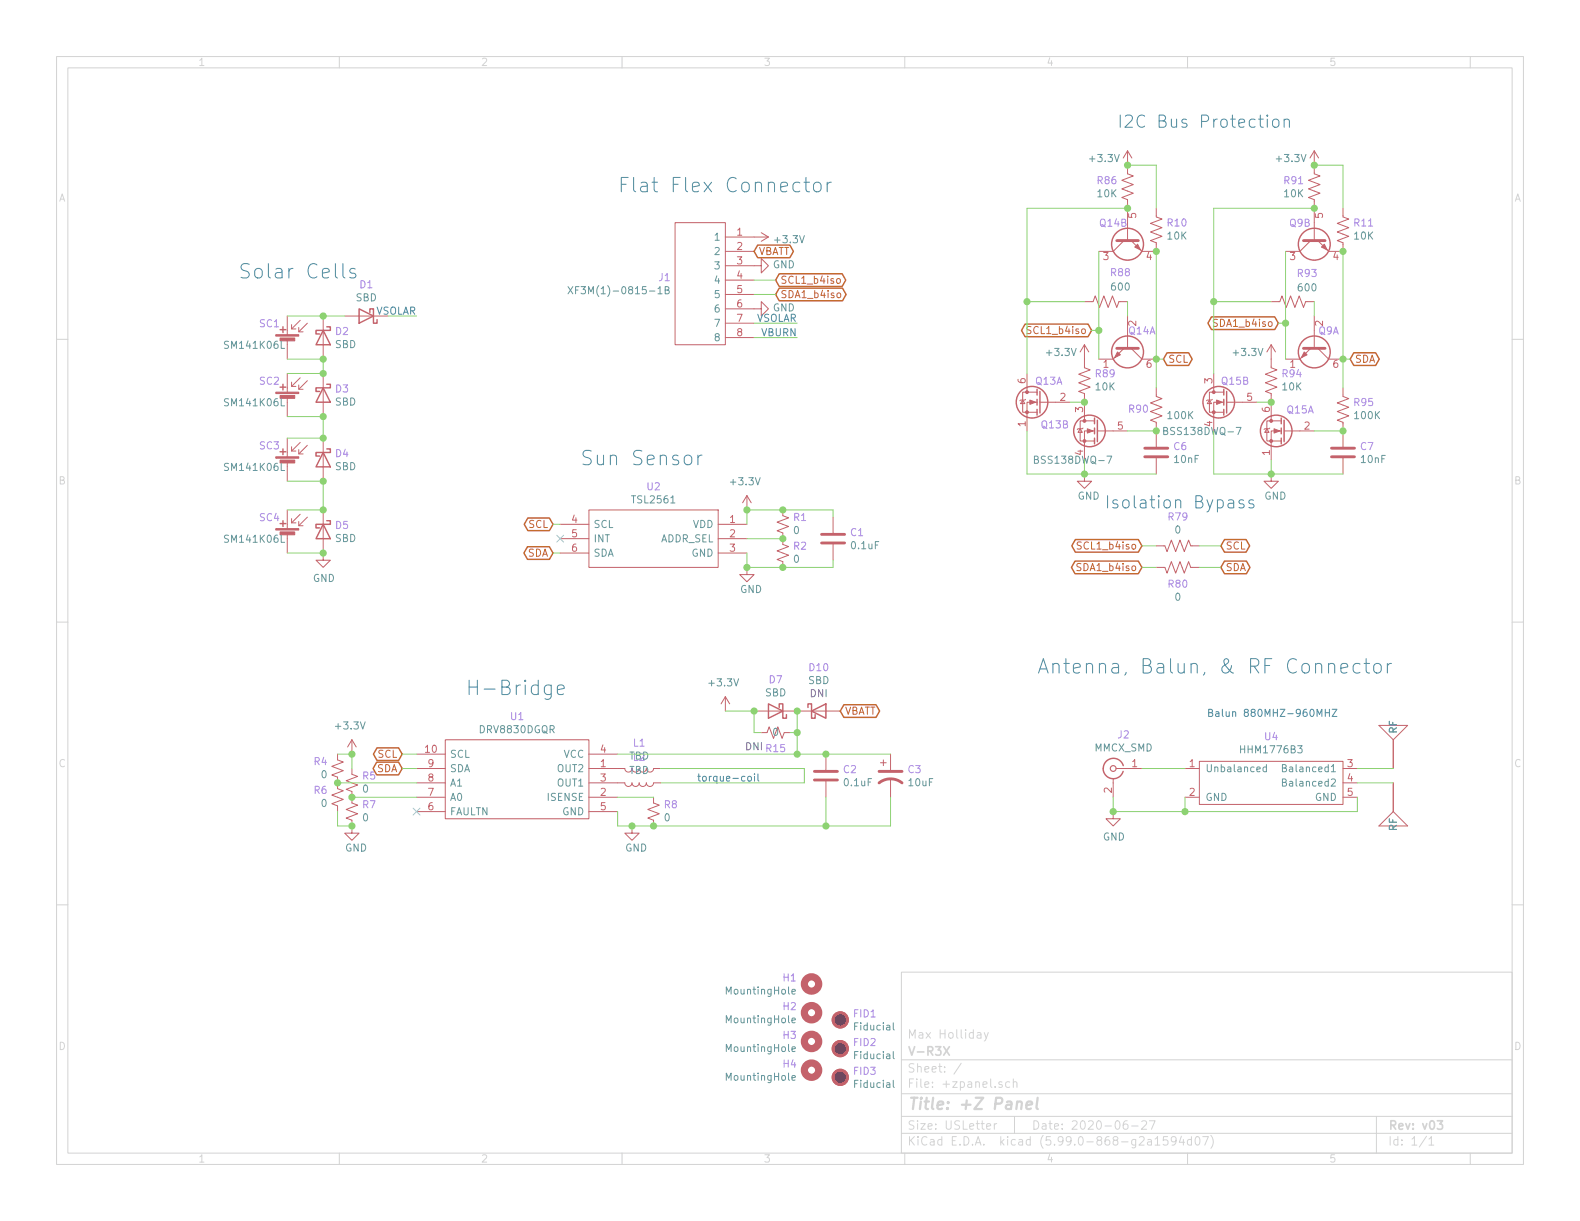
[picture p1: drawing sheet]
EESchema Schematic File Version 5
EELAYER 30 0
EELAYER END
$Descr USLetter 11000 8500
encoding utf-8
Sheet 1 1
Title "+Z Panel"
Date "2020-06-27"
Rev "v03"
Comp "V-R3X"
Comment1 "Max Holliday"
Comment2 ""
Comment3 ""
Comment4 ""
Comment5 ""
Comment6 ""
Comment7 ""
Comment8 ""
Comment9 ""
$EndDescr
Connection ~ 2250 2200
Connection ~ 2250 2500
Connection ~ 2250 2600
Connection ~ 2250 2900
Connection ~ 2250 3050
Connection ~ 2250 3350
Connection ~ 2250 3550
Connection ~ 2250 3850
Connection ~ 2350 5450
Connection ~ 2450 5250
Connection ~ 2450 5550
Connection ~ 2450 5750
Connection ~ 4400 5750
Connection ~ 4550 5750
Connection ~ 5200 3550
Connection ~ 5200 3950
Connection ~ 5250 4950
Connection ~ 5450 3550
Connection ~ 5450 3750
Connection ~ 5450 3950
Connection ~ 5550 4950
Connection ~ 5550 5100
Connection ~ 5550 5250
Connection ~ 5750 5250
Connection ~ 5750 5750
Connection ~ 7150 2100
Connection ~ 7550 2800
Connection ~ 7550 3300
Connection ~ 7650 2300
Connection ~ 7750 5650
Connection ~ 7850 1150
Connection ~ 7850 1450
Connection ~ 8050 1750
Connection ~ 8050 2500
Connection ~ 8050 3000
Connection ~ 8250 5650
Connection ~ 8450 2100
Connection ~ 8850 2800
Connection ~ 8850 3300
Connection ~ 8950 2250
Connection ~ 9150 1150
Connection ~ 9150 1450
Connection ~ 9350 1750
Connection ~ 9350 2500
Connection ~ 9350 3000
NoConn ~ 2900 5650
NoConn ~ 3900 3750
Wire Wire Line
	2000 2200 2250 2200
Wire Wire Line
	2000 2500 2250 2500
Wire Wire Line
	2000 2600 2250 2600
Wire Wire Line
	2000 2900 2250 2900
Wire Wire Line
	2000 3050 2250 3050
Wire Wire Line
	2000 3350 2250 3350
Wire Wire Line
	2000 3550 2250 3550
Wire Wire Line
	2000 3850 2250 3850
Wire Wire Line
	2250 2200 2400 2200
Wire Wire Line
	2250 2600 2250 2500
Wire Wire Line
	2250 3050 2250 2900
Wire Wire Line
	2250 3550 2250 3350
Wire Wire Line
	2350 5450 2900 5450
Wire Wire Line
	2350 5650 2350 5750
Wire Wire Line
	2350 5750 2450 5750
Wire Wire Line
	2450 5250 2350 5250
Wire Wire Line
	2450 5350 2450 5250
Wire Wire Line
	2700 2200 2900 2200
Wire Wire Line
	2800 5250 2900 5250
Wire Wire Line
	2800 5350 2900 5350
Wire Wire Line
	2900 5550 2450 5550
Wire Wire Line
	3850 3650 3900 3650
Wire Wire Line
	3850 3850 3900 3850
Wire Wire Line
	4300 5250 5550 5250
Wire Wire Line
	4300 5650 4300 5750
Wire Wire Line
	4300 5750 4400 5750
Wire Wire Line
	4400 5750 4550 5750
Wire Wire Line
	4550 5550 4300 5550
Wire Wire Line
	4600 5350 5600 5350
Wire Wire Line
	5050 4950 5250 4950
Wire Wire Line
	5200 3550 5450 3550
Wire Wire Line
	5200 3650 5200 3550
Wire Wire Line
	5200 3750 5450 3750
Wire Wire Line
	5200 3950 5200 3850
Wire Wire Line
	5200 3950 5450 3950
Wire Wire Line
	5250 1950 5400 1950
Wire Wire Line
	5250 2050 5400 2050
Wire Wire Line
	5250 5100 5250 4950
Wire Wire Line
	5300 5100 5250 5100
Wire Wire Line
	5500 5100 5550 5100
Wire Wire Line
	5550 2250 5250 2250
Wire Wire Line
	5550 2350 5250 2350
Wire Wire Line
	5550 5100 5550 4950
Wire Wire Line
	5550 5100 5550 5250
Wire Wire Line
	5550 5250 5750 5250
Wire Wire Line
	5600 5350 5600 5450
Wire Wire Line
	5600 5450 4600 5450
Wire Wire Line
	5750 5250 6200 5250
Wire Wire Line
	5750 5550 5750 5750
Wire Wire Line
	5750 5750 4550 5750
Wire Wire Line
	5800 3550 5450 3550
Wire Wire Line
	5800 3600 5800 3550
Wire Wire Line
	5800 3900 5800 3950
Wire Wire Line
	5800 3950 5450 3950
Wire Wire Line
	6200 5550 6200 5750
Wire Wire Line
	6200 5750 5750 5750
Wire Wire Line
	7150 1450 7150 2100
Wire Wire Line
	7150 1450 7850 1450
Wire Wire Line
	7150 2600 7150 2100
Wire Wire Line
	7150 3000 7150 3300
Wire Wire Line
	7150 3300 7550 3300
Wire Wire Line
	7550 2100 7150 2100
Wire Wire Line
	7550 2800 7450 2800
Wire Wire Line
	7550 3300 7550 3200
Wire Wire Line
	7550 3300 8050 3300
Wire Wire Line
	7600 2300 7650 2300
Wire Wire Line
	7650 1750 7650 2300
Wire Wire Line
	7650 2300 7650 2500
Wire Wire Line
	7750 5550 7750 5650
Wire Wire Line
	7750 5650 8250 5650
Wire Wire Line
	7850 2200 7850 2100
Wire Wire Line
	7850 3000 8050 3000
Wire Wire Line
	7950 5350 8250 5350
Wire Wire Line
	8050 1150 7850 1150
Wire Wire Line
	8050 1450 8050 1150
Wire Wire Line
	8050 1750 8050 2500
Wire Wire Line
	8050 2700 8050 2500
Wire Wire Line
	8050 3800 7950 3800
Wire Wire Line
	8050 3950 7950 3950
Wire Wire Line
	8100 2500 8050 2500
Wire Wire Line
	8250 5650 8250 5550
Wire Wire Line
	8250 5650 9450 5650
Wire Wire Line
	8450 1450 9150 1450
Wire Wire Line
	8450 2100 8450 1450
Wire Wire Line
	8450 2600 8450 2100
Wire Wire Line
	8450 3000 8450 3300
Wire Wire Line
	8450 3300 8850 3300
Wire Wire Line
	8500 3800 8350 3800
Wire Wire Line
	8500 3950 8350 3950
Wire Wire Line
	8850 2100 8450 2100
Wire Wire Line
	8850 2800 8750 2800
Wire Wire Line
	8850 3300 8850 3200
Wire Wire Line
	8900 2250 8950 2250
Wire Wire Line
	8950 1750 8950 2250
Wire Wire Line
	8950 2250 8950 2500
Wire Wire Line
	9150 2200 9150 2100
Wire Wire Line
	9150 3000 9350 3000
Wire Wire Line
	9350 1150 9150 1150
Wire Wire Line
	9350 1450 9350 1150
Wire Wire Line
	9350 1750 9350 2500
Wire Wire Line
	9350 2700 9350 2500
Wire Wire Line
	9350 3300 8850 3300
Wire Wire Line
	9400 2500 9350 2500
Wire Wire Line
	9450 5450 9700 5450
Wire Wire Line
	9450 5650 9450 5550
Wire Wire Line
	9700 5350 9450 5350
Text Notes 2500 1950 2    100  ~ 0
Solar Cells
Text Notes 3950 4850 2    100  ~ 0
H-Bridge
Text Notes 4900 3250 2    100  ~ 0
Sun Sensor
Text Notes 5800 1350 2    100  ~ 0
Flat Flex Connector
Text Notes 8400 5000 0    50   ~ 0
Balun 880MHZ-960MHZ
Text Notes 8750 3550 2    85   ~ 0
Isolation Bypass
Text Notes 9000 900  2    85   ~ 0
I2C Bus Protection
Text Notes 9700 4700 2    100  ~ 0
Antenna, Balun, & RF Connector
Text Label 2900 2200 2    50   ~ 0
VSOLAR
Text Label 4850 5450 0    50   ~ 0
torque-coil
Text Label 5550 2250 2    50   ~ 0
VSOLAR
Text Label 5550 2350 2    50   ~ 0
VBURN
Text GLabel 2800 5250 0    50   BiDi ~ 0
SCL
Text GLabel 2800 5350 0    50   BiDi ~ 0
SDA
Text GLabel 3850 3650 0    50   BiDi ~ 0
SCL
Text GLabel 3850 3850 0    50   BiDi ~ 0
SDA
Text GLabel 5250 1750 2    50   BiDi ~ 0
VBATT
Text GLabel 5400 1950 2    50   BiDi ~ 0
SCL1_b4iso
Text GLabel 5400 2050 2    50   BiDi ~ 0
SDA1_b4iso
Text GLabel 5850 4950 2    50   BiDi ~ 0
VBATT
Text GLabel 7600 2300 0    50   BiDi ~ 0
SCL1_b4iso
Text GLabel 7950 3800 0    50   BiDi ~ 0
SCL1_b4iso
Text GLabel 7950 3950 0    50   BiDi ~ 0
SDA1_b4iso
Text GLabel 8100 2500 2    50   BiDi ~ 0
SCL
Text GLabel 8500 3800 2    50   BiDi ~ 0
SCL
Text GLabel 8500 3950 2    50   BiDi ~ 0
SDA
Text GLabel 8900 2250 0    50   BiDi ~ 0
SDA1_b4iso
Text GLabel 9400 2500 2    50   BiDi ~ 0
SDA
$Comp
L +zpanel-eagle-import:FRAME_A_L #FRAME1
U 1 1
P 900 8600
F 0 "#FRAME1" H 900 8600 50  0001 C CNN
F 1 "FRAME_A_L" H 900 8600 50  0001 C CNN
F 2 "" H 900 8600 50  0001 C CNN
F 3 "" H 900 8600 50  0001 C CNN
	1    900  8600
	1    0    0    -1  
$EndComp
$Comp
L power:+3.3V #PWR07
U 1 1
P 2450 5250
F 0 "#PWR07" H 2450 5100 50  0001 C CNN
F 1 "+3.3V" H 2350 5450 50  0000 L CNN
F 2 "" H 2450 5250 50  0001 C CNN
F 3 "" H 2450 5250 50  0001 C CNN
	1    2450 5250
	-1   0    0    -1  
$EndComp
$Comp
L power:+3.3V #PWR010
U 1 1
P 5050 4950
F 0 "#PWR010" H 5050 4800 50  0001 C CNN
F 1 "+3.3V" H 4950 5150 50  0000 L CNN
F 2 "" H 5050 4950 50  0001 C CNN
F 3 "" H 5050 4950 50  0001 C CNN
	1    5050 4950
	-1   0    0    -1  
$EndComp
$Comp
L power:+3.3V #PWR05
U 1 1
P 5200 3550
F 0 "#PWR05" H 5200 3400 50  0001 C CNN
F 1 "+3.3V" H 5100 3750 50  0000 L CNN
F 2 "" H 5200 3550 50  0001 C CNN
F 3 "" H 5200 3550 50  0001 C CNN
	1    5200 3550
	-1   0    0    -1  
$EndComp
$Comp
L power:+3.3V #PWR03
U 1 1
P 5250 1650
F 0 "#PWR03" H 5250 1500 50  0001 C CNN
F 1 "+3.3V" V 5265 1778 50  0000 L CNN
F 2 "" H 5250 1650 50  0001 C CNN
F 3 "" H 5250 1650 50  0001 C CNN
	1    5250 1650
	0    1    1    0   
$EndComp
$Comp
L power:+3.3V #PWR012
U 1 1
P 7550 2500
F 0 "#PWR012" H 7550 2350 50  0001 C CNN
F 1 "+3.3V" H 7600 2550 50  0000 L CNN
F 2 "" H 7550 2500 50  0001 C CNN
F 3 "" H 7550 2500 50  0001 C CNN
	1    7550 2500
	-1   0    0    -1  
$EndComp
$Comp
L power:+3.3V #PWR04
U 1 1
P 7850 1150
F 0 "#PWR04" H 7850 1000 50  0001 C CNN
F 1 "+3.3V" H 7900 1200 50  0000 L CNN
F 2 "" H 7850 1150 50  0001 C CNN
F 3 "" H 7850 1150 50  0001 C CNN
	1    7850 1150
	-1   0    0    -1  
$EndComp
$Comp
L power:+3.3V #PWR013
U 1 1
P 8850 2500
F 0 "#PWR013" H 8850 2350 50  0001 C CNN
F 1 "+3.3V" H 8900 2550 50  0000 L CNN
F 2 "" H 8850 2500 50  0001 C CNN
F 3 "" H 8850 2500 50  0001 C CNN
	1    8850 2500
	-1   0    0    -1  
$EndComp
$Comp
L power:+3.3V #PWR011
U 1 1
P 9150 1150
F 0 "#PWR011" H 9150 1000 50  0001 C CNN
F 1 "+3.3V" H 9200 1200 50  0000 L CNN
F 2 "" H 9150 1150 50  0001 C CNN
F 3 "" H 9150 1150 50  0001 C CNN
	1    9150 1150
	-1   0    0    -1  
$EndComp
$Comp
L Mechanical:Fiducial FID1
U 1 1
P 5850 7100
F 0 "FID1" H 5935 7146 50  0000 L CNN
F 1 "Fiducial" H 5935 7055 50  0000 L CNN
F 2 "Fiducial:Fiducial_0.75mm_Mask1.5mm" H 5850 7100 50  0001 C CNN
F 3 "~" H 5850 7100 50  0001 C CNN
	1    5850 7100
	1    0    0    -1  
$EndComp
$Comp
L Mechanical:Fiducial FID2
U 1 1
P 5850 7300
F 0 "FID2" H 5935 7346 50  0000 L CNN
F 1 "Fiducial" H 5935 7255 50  0000 L CNN
F 2 "Fiducial:Fiducial_0.75mm_Mask1.5mm" H 5850 7300 50  0001 C CNN
F 3 "~" H 5850 7300 50  0001 C CNN
	1    5850 7300
	1    0    0    -1  
$EndComp
$Comp
L Mechanical:Fiducial FID3
U 1 1
P 5850 7500
F 0 "FID3" H 5935 7546 50  0000 L CNN
F 1 "Fiducial" H 5935 7455 50  0000 L CNN
F 2 "Fiducial:Fiducial_0.75mm_Mask1.5mm" H 5850 7500 50  0001 C CNN
F 3 "~" H 5850 7500 50  0001 C CNN
	1    5850 7500
	1    0    0    -1  
$EndComp
$Comp
L power:GND #PWR0101
U 1 1
P 2250 3850
F 0 "#PWR0101" H 2250 3600 50  0001 C CNN
F 1 "GND" H 2255 3677 50  0000 C CNN
F 2 "" H 2250 3850 50  0001 C CNN
F 3 "" H 2250 3850 50  0001 C CNN
	1    2250 3850
	1    0    0    -1  
$EndComp
$Comp
L power:GND #PWR08
U 1 1
P 2450 5750
F 0 "#PWR08" H 2450 5500 50  0001 C CNN
F 1 "GND" H 2500 5600 50  0000 R CNN
F 2 "" H 2450 5750 50  0001 C CNN
F 3 "" H 2450 5750 50  0001 C CNN
	1    2450 5750
	-1   0    0    -1  
$EndComp
$Comp
L power:GND #PWR09
U 1 1
P 4400 5750
F 0 "#PWR09" H 4400 5500 50  0001 C CNN
F 1 "GND" H 4450 5600 50  0000 R CNN
F 2 "" H 4400 5750 50  0001 C CNN
F 3 "" H 4400 5750 50  0001 C CNN
	1    4400 5750
	-1   0    0    -1  
$EndComp
$Comp
L power:GND #PWR06
U 1 1
P 5200 3950
F 0 "#PWR06" H 5200 3700 50  0001 C CNN
F 1 "GND" H 5250 3800 50  0000 R CNN
F 2 "" H 5200 3950 50  0001 C CNN
F 3 "" H 5200 3950 50  0001 C CNN
	1    5200 3950
	-1   0    0    -1  
$EndComp
$Comp
L power:GND #PWR0102
U 1 1
P 5250 1850
F 0 "#PWR0102" H 5250 1600 50  0001 C CNN
F 1 "GND" V 5255 1722 50  0000 R CNN
F 2 "" H 5250 1850 50  0001 C CNN
F 3 "" H 5250 1850 50  0001 C CNN
	1    5250 1850
	0    -1   -1   0   
$EndComp
$Comp
L power:GND #PWR0103
U 1 1
P 5250 2150
F 0 "#PWR0103" H 5250 1900 50  0001 C CNN
F 1 "GND" V 5255 2022 50  0000 R CNN
F 2 "" H 5250 2150 50  0001 C CNN
F 3 "" H 5250 2150 50  0001 C CNN
	1    5250 2150
	0    -1   -1   0   
$EndComp
$Comp
L power:GND #PWR014
U 1 1
P 7550 3300
F 0 "#PWR014" H 7550 3050 50  0001 C CNN
F 1 "GND" H 7600 3150 50  0000 R CNN
F 2 "" H 7550 3300 50  0001 C CNN
F 3 "" H 7550 3300 50  0001 C CNN
	1    7550 3300
	-1   0    0    -1  
$EndComp
$Comp
L power:GND #PWR01
U 1 1
P 7750 5650
F 0 "#PWR01" H 7750 5400 50  0001 C CNN
F 1 "GND" H 7755 5477 50  0000 C CNN
F 2 "" H 7750 5650 50  0001 C CNN
F 3 "" H 7750 5650 50  0001 C CNN
	1    7750 5650
	1    0    0    -1  
$EndComp
$Comp
L power:GND #PWR015
U 1 1
P 8850 3300
F 0 "#PWR015" H 8850 3050 50  0001 C CNN
F 1 "GND" H 8900 3150 50  0000 R CNN
F 2 "" H 8850 3300 50  0001 C CNN
F 3 "" H 8850 3300 50  0001 C CNN
	1    8850 3300
	-1   0    0    -1  
$EndComp
$Comp
L Device:L L1
U 1 1
P 4450 5350
F 0 "L1" V 4269 5350 50  0000 C CNN
F 1 "TBD" V 4360 5350 50  0000 C CNN
F 2 "Inductor_SMD:L_0603_1608Metric" H 4450 5350 50  0001 C CNN
F 3 "~" H 4450 5350 50  0001 C CNN
	1    4450 5350
	0    1    1    0   
$EndComp
$Comp
L Device:L L2
U 1 1
P 4450 5450
F 0 "L2" V 4269 5450 50  0000 C CNN
F 1 "TBD" V 4360 5450 50  0000 C CNN
F 2 "Inductor_SMD:L_0603_1608Metric" H 4450 5450 50  0001 C CNN
F 3 "~" H 4450 5450 50  0001 C CNN
	1    4450 5450
	0    1    1    0   
$EndComp
$Comp
L Device:R_Small_US R4
U 1 1
P 2350 5350
F 0 "R4" H 2417 5304 50  0000 L CNN
F 1 "0" H 2417 5395 50  0000 L CNN
F 2 "Resistor_SMD:R_0402_1005Metric" H 2350 5350 50  0001 C CNN
F 3 "~" H 2350 5350 50  0001 C CNN
	1    2350 5350
	-1   0    0    1   
$EndComp
$Comp
L Device:R_Small_US R6
U 1 1
P 2350 5550
F 0 "R6" H 2417 5504 50  0000 L CNN
F 1 "0" H 2417 5595 50  0000 L CNN
F 2 "Resistor_SMD:R_0402_1005Metric" H 2350 5550 50  0001 C CNN
F 3 "~" H 2350 5550 50  0001 C CNN
	1    2350 5550
	-1   0    0    1   
$EndComp
$Comp
L Device:R_Small_US R5
U 1 1
P 2450 5450
F 0 "R5" H 2382 5404 50  0000 R CNN
F 1 "0" H 2382 5495 50  0000 R CNN
F 2 "Resistor_SMD:R_0402_1005Metric" H 2450 5450 50  0001 C CNN
F 3 "~" H 2450 5450 50  0001 C CNN
	1    2450 5450
	-1   0    0    1   
$EndComp
$Comp
L Device:R_Small_US R7
U 1 1
P 2450 5650
F 0 "R7" H 2382 5604 50  0000 R CNN
F 1 "0" H 2382 5695 50  0000 R CNN
F 2 "Resistor_SMD:R_0402_1005Metric" H 2450 5650 50  0001 C CNN
F 3 "~" H 2450 5650 50  0001 C CNN
	1    2450 5650
	-1   0    0    1   
$EndComp
$Comp
L Device:R_Small_US R8
U 1 1
P 4550 5650
F 0 "R8" H 4482 5604 50  0000 R CNN
F 1 "0" H 4482 5695 50  0000 R CNN
F 2 "Resistor_SMD:R_0402_1005Metric" H 4550 5650 50  0001 C CNN
F 3 "~" H 4550 5650 50  0001 C CNN
	1    4550 5650
	-1   0    0    1   
$EndComp
$Comp
L Device:R_Small_US R15
U 1 1
P 5400 5100
F 0 "R15" V 5287 5100 50  0000 C CNN
F 1 "0" V 5400 5100 50  0000 C CNN
F 2 "Resistor_SMD:R_0603_1608Metric" H 5400 5100 50  0001 C CNN
F 3 "~" H 5400 5100 50  0001 C CNN
F 4 "DNI" V 5300 5250 50  0000 C CNN "DNI"
	1    5400 5100
	0    -1   -1   0   
$EndComp
$Comp
L Device:R_Small_US R1
U 1 1
P 5450 3650
F 0 "R1" H 5382 3604 50  0000 R CNN
F 1 "0" H 5382 3695 50  0000 R CNN
F 2 "Resistor_SMD:R_0402_1005Metric" H 5450 3650 50  0001 C CNN
F 3 "~" H 5450 3650 50  0001 C CNN
	1    5450 3650
	-1   0    0    1   
$EndComp
$Comp
L Device:R_Small_US R2
U 1 1
P 5450 3850
F 0 "R2" H 5382 3804 50  0000 R CNN
F 1 "0" H 5382 3895 50  0000 R CNN
F 2 "Resistor_SMD:R_0402_1005Metric" H 5450 3850 50  0001 C CNN
F 3 "~" H 5450 3850 50  0001 C CNN
	1    5450 3850
	-1   0    0    1   
$EndComp
$Comp
L Mechanical:MountingHole H1
U 1 1
P 5650 6850
F 0 "H1" H 5750 6896 50  0000 L CNN
F 1 "MountingHole" H 5750 6805 50  0000 L CNN
F 2 "MountingHole:MountingHole_4.3mm_M4" H 5650 6850 50  0001 C CNN
F 3 "~" H 5650 6850 50  0001 C CNN
	1    5650 6850
	-1   0    0    -1  
$EndComp
$Comp
L Mechanical:MountingHole H2
U 1 1
P 5650 7050
F 0 "H2" H 5750 7096 50  0000 L CNN
F 1 "MountingHole" H 5750 7005 50  0000 L CNN
F 2 "MountingHole:MountingHole_4.3mm_M4" H 5650 7050 50  0001 C CNN
F 3 "~" H 5650 7050 50  0001 C CNN
	1    5650 7050
	-1   0    0    -1  
$EndComp
$Comp
L Mechanical:MountingHole H3
U 1 1
P 5650 7250
F 0 "H3" H 5750 7296 50  0000 L CNN
F 1 "MountingHole" H 5750 7205 50  0000 L CNN
F 2 "MountingHole:MountingHole_4.3mm_M4" H 5650 7250 50  0001 C CNN
F 3 "~" H 5650 7250 50  0001 C CNN
	1    5650 7250
	-1   0    0    -1  
$EndComp
$Comp
L Mechanical:MountingHole H4
U 1 1
P 5650 7450
F 0 "H4" H 5750 7496 50  0000 L CNN
F 1 "MountingHole" H 5750 7405 50  0000 L CNN
F 2 "MountingHole:MountingHole_4.3mm_M4" H 5650 7450 50  0001 C CNN
F 3 "~" H 5650 7450 50  0001 C CNN
	1    5650 7450
	-1   0    0    -1  
$EndComp
$Comp
L Device:R_US R89
U 1 1
P 7550 2650
F 0 "R89" H 7482 2604 50  0000 R CNN
F 1 "10K" H 7482 2695 50  0000 R CNN
F 2 "Resistor_SMD:R_0603_1608Metric" V 7590 2640 50  0001 C CNN
F 3 "~" H 7550 2650 50  0001 C CNN
	1    7550 2650
	-1   0    0    1   
$EndComp
$Comp
L Device:R_US R88
U 1 1
P 7700 2100
F 0 "R88" V 7900 2000 50  0000 C CNN
F 1 "600" V 7800 2000 50  0000 C CNN
F 2 "Resistor_SMD:R_0603_1608Metric" V 7740 2090 50  0001 C CNN
F 3 "~" H 7700 2100 50  0001 C CNN
	1    7700 2100
	0    -1   -1   0   
$EndComp
$Comp
L Device:R_US R86
U 1 1
P 7850 1300
F 0 "R86" H 7782 1346 50  0000 R CNN
F 1 "10K" H 7782 1255 50  0000 R CNN
F 2 "Resistor_SMD:R_0603_1608Metric" V 7890 1290 50  0001 C CNN
F 3 "~" H 7850 1300 50  0001 C CNN
	1    7850 1300
	1    0    0    -1  
$EndComp
$Comp
L Device:R_US R10
U 1 1
P 8050 1600
F 0 "R10" H 7982 1554 50  0000 R CNN
F 1 "10K" H 7982 1645 50  0000 R CNN
F 2 "Resistor_SMD:R_0402_1005Metric" V 8090 1590 50  0001 C CNN
F 3 "~" H 8050 1600 50  0001 C CNN
	1    8050 1600
	-1   0    0    1   
$EndComp
$Comp
L Device:R_US R90
U 1 1
P 8050 2850
F 0 "R90" H 8250 2850 50  0000 R CNN
F 1 "100K" H 7982 2895 50  0000 R CNN
F 2 "Resistor_SMD:R_0603_1608Metric" V 8090 2840 50  0001 C CNN
F 3 "~" H 8050 2850 50  0001 C CNN
	1    8050 2850
	-1   0    0    1   
$EndComp
$Comp
L Device:R_US R79
U 1 1
P 8200 3800
F 0 "R79" V 7995 3800 50  0000 C CNN
F 1 "0" V 8086 3800 50  0000 C CNN
F 2 "Resistor_SMD:R_0603_1608Metric" V 8240 3790 50  0001 C CNN
F 3 "~" H 8200 3800 50  0001 C CNN
	1    8200 3800
	0    -1   1    0   
$EndComp
$Comp
L Device:R_US R80
U 1 1
P 8200 3950
F 0 "R80" V 8313 3950 50  0000 C CNN
F 1 "0" V 8404 3950 50  0000 C CNN
F 2 "Resistor_SMD:R_0603_1608Metric" V 8240 3940 50  0001 C CNN
F 3 "~" H 8200 3950 50  0001 C CNN
	1    8200 3950
	0    -1   1    0   
$EndComp
$Comp
L Device:R_US R94
U 1 1
P 8850 2650
F 0 "R94" H 8782 2604 50  0000 R CNN
F 1 "10K" H 8782 2695 50  0000 R CNN
F 2 "Resistor_SMD:R_0603_1608Metric" V 8890 2640 50  0001 C CNN
F 3 "~" H 8850 2650 50  0001 C CNN
	1    8850 2650
	-1   0    0    1   
$EndComp
$Comp
L Device:R_US R93
U 1 1
P 9000 2100
F 0 "R93" V 8800 2200 50  0000 C CNN
F 1 "600" V 8900 2200 50  0000 C CNN
F 2 "Resistor_SMD:R_0603_1608Metric" V 9040 2090 50  0001 C CNN
F 3 "~" H 9000 2100 50  0001 C CNN
	1    9000 2100
	0    1    1    0   
$EndComp
$Comp
L Device:R_US R91
U 1 1
P 9150 1300
F 0 "R91" H 9082 1346 50  0000 R CNN
F 1 "10K" H 9082 1255 50  0000 R CNN
F 2 "Resistor_SMD:R_0603_1608Metric" V 9190 1290 50  0001 C CNN
F 3 "~" H 9150 1300 50  0001 C CNN
	1    9150 1300
	1    0    0    -1  
$EndComp
$Comp
L Device:R_US R11
U 1 1
P 9350 1600
F 0 "R11" H 9282 1554 50  0000 R CNN
F 1 "10K" H 9282 1645 50  0000 R CNN
F 2 "Resistor_SMD:R_0402_1005Metric" V 9390 1590 50  0001 C CNN
F 3 "~" H 9350 1600 50  0001 C CNN
	1    9350 1600
	-1   0    0    1   
$EndComp
$Comp
L Device:R_US R95
U 1 1
P 9350 2850
F 0 "R95" H 9282 2804 50  0000 R CNN
F 1 "100K" H 9282 2895 50  0000 R CNN
F 2 "Resistor_SMD:R_0603_1608Metric" V 9390 2840 50  0001 C CNN
F 3 "~" H 9350 2850 50  0001 C CNN
	1    9350 2850
	-1   0    0    1   
$EndComp
$Comp
L Device:D_Schottky D2
U 1 1
P 2250 2350
F 0 "D2" V 2204 2429 50  0000 L CNN
F 1 "SBD" V 2295 2429 50  0000 L CNN
F 2 "Diode_SMD:D_PowerDI-123" H 2250 2350 50  0001 C CNN
F 3 "~" H 2250 2350 50  0001 C CNN
	1    2250 2350
	0    1    1    0   
$EndComp
$Comp
L Device:D_Schottky D3
U 1 1
P 2250 2750
F 0 "D3" V 2204 2829 50  0000 L CNN
F 1 "SBD" V 2295 2829 50  0000 L CNN
F 2 "Diode_SMD:D_PowerDI-123" H 2250 2750 50  0001 C CNN
F 3 "~" H 2250 2750 50  0001 C CNN
	1    2250 2750
	0    1    1    0   
$EndComp
$Comp
L Device:D_Schottky D4
U 1 1
P 2250 3200
F 0 "D4" V 2204 3279 50  0000 L CNN
F 1 "SBD" V 2295 3279 50  0000 L CNN
F 2 "Diode_SMD:D_PowerDI-123" H 2250 3200 50  0001 C CNN
F 3 "~" H 2250 3200 50  0001 C CNN
	1    2250 3200
	0    1    1    0   
$EndComp
$Comp
L Device:D_Schottky D5
U 1 1
P 2250 3700
F 0 "D5" V 2204 3779 50  0000 L CNN
F 1 "SBD" V 2295 3779 50  0000 L CNN
F 2 "Diode_SMD:D_PowerDI-123" H 2250 3700 50  0001 C CNN
F 3 "~" H 2250 3700 50  0001 C CNN
	1    2250 3700
	0    1    1    0   
$EndComp
$Comp
L Device:D_Schottky D1
U 1 1
P 2550 2200
F 0 "D1" H 2550 1984 50  0000 C CNN
F 1 "SBD" H 2550 2075 50  0000 C CNN
F 2 "Diode_SMD:D_PowerDI-123" H 2550 2200 50  0001 C CNN
F 3 "~" H 2550 2200 50  0001 C CNN
	1    2550 2200
	-1   0    0    1   
$EndComp
$Comp
L Device:D_Schottky D7
U 1 1
P 5400 4950
F 0 "D7" H 5400 4734 50  0000 C CNN
F 1 "SBD" H 5400 4825 50  0000 C CNN
F 2 "custom-footprints:SOD-323HE" H 5400 4950 50  0001 C CNN
F 3 "~" H 5400 4950 50  0001 C CNN
	1    5400 4950
	-1   0    0    1   
$EndComp
$Comp
L Device:D_Schottky D10
U 1 1
P 5700 4950
F 0 "D10" H 5700 5256 50  0000 C CNN
F 1 "SBD" H 5700 5166 50  0000 C CNN
F 2 "custom-footprints:SOD-323HE" H 5700 4950 50  0001 C CNN
F 3 "~" H 5700 4950 50  0001 C CNN
F 4 "DNI" H 5700 5075 50  0000 C CNN "DNI"
	1    5700 4950
	1    0    0    -1  
$EndComp
$Comp
L Device:C C2
U 1 1
P 5750 5400
F 0 "C2" H 5865 5446 50  0000 L CNN
F 1 "0.1uF" H 5865 5355 50  0000 L CNN
F 2 "Capacitor_SMD:C_0402_1005Metric" H 5788 5250 50  0001 C CNN
F 3 "~" H 5750 5400 50  0001 C CNN
	1    5750 5400
	1    0    0    -1  
$EndComp
$Comp
L Device:C C1
U 1 1
P 5800 3750
F 0 "C1" H 5915 3796 50  0000 L CNN
F 1 "0.1uF" H 5915 3705 50  0000 L CNN
F 2 "Capacitor_SMD:C_0402_1005Metric" H 5838 3600 50  0001 C CNN
F 3 "~" H 5800 3750 50  0001 C CNN
	1    5800 3750
	1    0    0    -1  
$EndComp
$Comp
L Device:CP1 C3
U 1 1
P 6200 5400
F 0 "C3" H 6315 5446 50  0000 L CNN
F 1 "10uF" H 6315 5355 50  0000 L CNN
F 2 "Capacitor_SMD:C_0805_2012Metric" H 6200 5400 50  0001 C CNN
F 3 "~" H 6200 5400 50  0001 C CNN
	1    6200 5400
	1    0    0    -1  
$EndComp
$Comp
L Device:C C6
U 1 1
P 8050 3150
F 0 "C6" H 8165 3195 50  0000 L CNN
F 1 "10nF" H 8165 3105 50  0000 L CNN
F 2 "Capacitor_SMD:C_0603_1608Metric" H 8088 3000 50  0001 C CNN
F 3 "~" H 8050 3150 50  0001 C CNN
	1    8050 3150
	1    0    0    -1  
$EndComp
$Comp
L Device:C C7
U 1 1
P 9350 3150
F 0 "C7" H 9465 3195 50  0000 L CNN
F 1 "10nF" H 9465 3105 50  0000 L CNN
F 2 "Capacitor_SMD:C_0603_1608Metric" H 9388 3000 50  0001 C CNN
F 3 "~" H 9350 3150 50  0001 C CNN
	1    9350 3150
	1    0    0    -1  
$EndComp
$Comp
L Device:Solar_Cell SC1
U 1 1
P 2000 2400
F 0 "SC1" H 2200 2550 50  0000 R CNN
F 1 "SM141K06L" H 2450 2400 50  0000 R CNN
F 2 "custom-footprints:SM141K06L" V 2000 2460 50  0001 C CNN
F 3 "~" V 2000 2460 50  0001 C CNN
F 4 "SM141K06L" H 2000 2400 50  0001 C CNN "Description"
	1    2000 2400
	-1   0    0    -1  
$EndComp
$Comp
L Device:Solar_Cell SC2
U 1 1
P 2000 2800
F 0 "SC2" H 2200 2950 50  0000 R CNN
F 1 "SM141K06L" H 2450 2800 50  0000 R CNN
F 2 "custom-footprints:SM141K06L" V 2000 2860 50  0001 C CNN
F 3 "~" V 2000 2860 50  0001 C CNN
	1    2000 2800
	-1   0    0    -1  
$EndComp
$Comp
L Device:Solar_Cell SC3
U 1 1
P 2000 3250
F 0 "SC3" H 2200 3400 50  0000 R CNN
F 1 "SM141K06L" H 2450 3250 50  0000 R CNN
F 2 "custom-footprints:SM141K06L" V 2000 3310 50  0001 C CNN
F 3 "~" V 2000 3310 50  0001 C CNN
F 4 "SM141K06L" H 2000 3250 50  0001 C CNN "Description"
	1    2000 3250
	-1   0    0    -1  
$EndComp
$Comp
L Device:Solar_Cell SC4
U 1 1
P 2000 3750
F 0 "SC4" H 2200 3900 50  0000 R CNN
F 1 "SM141K06L" H 2450 3750 50  0000 R CNN
F 2 "custom-footprints:SM141K06L" V 2000 3810 50  0001 C CNN
F 3 "~" V 2000 3810 50  0001 C CNN
F 4 "SM141K06L" H 2000 3750 50  0001 C CNN "Description"
	1    2000 3750
	-1   0    0    -1  
$EndComp
$Comp
L +zpanel-eagle-import:ANTENNA U$3
U 1 1
P 9700 5150
F 0 "U$3" H 9700 5150 50  0001 C CNN
F 1 "ANTENNA" H 9700 5150 50  0001 C CNN
F 2 "custom-footprints:TAPE_ANT_VR3X" H 9700 5150 50  0001 C CNN
F 3 "" H 9700 5150 50  0001 C CNN
	1    9700 5150
	1    0    0    -1  
$EndComp
$Comp
L +zpanel-eagle-import:ANTENNA U$2
U 1 1
P 9700 5650
F 0 "U$2" H 9700 5650 50  0001 C CNN
F 1 "ANTENNA" H 9700 5650 50  0001 C CNN
F 2 "custom-footprints:TAPE_ANT_VR3X" H 9700 5650 50  0001 C CNN
F 3 "" H 9700 5650 50  0001 C CNN
	1    9700 5650
	-1   0    0    1   
$EndComp
$Comp
L symbols:MMCX_SMD J2
U 1 1
P 7750 5350
F 0 "J2" H 7678 5588 50  0000 C CNN
F 1 "MMCX_SMD" H 7678 5497 50  0000 C CNN
F 2 "custom-footprints:0734152063" H 7700 5050 50  0001 C CNN
F 3 " ~" H 7750 5350 50  0001 C CNN
F 4 "0734152063" H 7750 5350 50  0001 C CNN "Description"
	1    7750 5350
	-1   0    0    -1  
$EndComp
$Comp
L Transistor_BJT:MBT2222ADW1T1 Q?
U 2 1
P 7850 1650
AR Path="/5CEC5DDE/5ED8DE66" Ref="Q?"  Part="2" 
AR Path="/5CEC5A72/5ED8DE66" Ref="Q14"  Part="2" 
AR Path="/5ED8DE66" Ref="Q14"  Part="2" 
F 0 "Q14" V 7750 1750 50  0000 C CNN
F 1 "MBT2222ADW1T1" V 7100 1650 50  0001 C CNN
F 2 "Package_TO_SOT_SMD:SOT-363_SC-70-6" H 8050 1750 50  0001 C CNN
F 3 "http://www.onsemi.com/pub_link/Collateral/MBT2222ADW1T1-D.PDF" H 7850 1650 50  0001 C CNN
	2    7850 1650
	0    -1   1    0   
$EndComp
$Comp
L Transistor_BJT:MBT2222ADW1T1 Q?
U 1 1
P 7850 2400
AR Path="/5CEC5DDE/5ED8DE55" Ref="Q?"  Part="1" 
AR Path="/5CEC5A72/5ED8DE55" Ref="Q14"  Part="1" 
AR Path="/5ED8DE55" Ref="Q14"  Part="1" 
F 0 "Q14" V 7750 2500 50  0000 C CNN
F 1 "MBT2222ADW1T1" H 8041 2355 50  0001 L CNN
F 2 "Package_TO_SOT_SMD:SOT-363_SC-70-6" H 8050 2500 50  0001 C CNN
F 3 "http://www.onsemi.com/pub_link/Collateral/MBT2222ADW1T1-D.PDF" H 7850 2400 50  0001 C CNN
	1    7850 2400
	0    1    1    0   
$EndComp
$Comp
L Transistor_BJT:MBT2222ADW1T1 Q?
U 2 1
P 9150 1650
AR Path="/5CEC5DDE/5ECB5C11" Ref="Q?"  Part="2" 
AR Path="/5CEC5A72/5ECB5C11" Ref="Q9"  Part="2" 
AR Path="/5ECB5C11" Ref="Q9"  Part="2" 
F 0 "Q9" V 9050 1750 50  0000 C CNN
F 1 "MBT2222ADW1T1" V 8400 1650 50  0001 C CNN
F 2 "Package_TO_SOT_SMD:SOT-363_SC-70-6" H 9350 1750 50  0001 C CNN
F 3 "http://www.onsemi.com/pub_link/Collateral/MBT2222ADW1T1-D.PDF" H 9150 1650 50  0001 C CNN
	2    9150 1650
	0    -1   1    0   
$EndComp
$Comp
L Transistor_BJT:MBT2222ADW1T1 Q?
U 1 1
P 9150 2400
AR Path="/5CEC5DDE/5ECB5BFF" Ref="Q?"  Part="1" 
AR Path="/5CEC5A72/5ECB5BFF" Ref="Q9"  Part="1" 
AR Path="/5ECB5BFF" Ref="Q9"  Part="1" 
F 0 "Q9" V 9050 2500 50  0000 C CNN
F 1 "MBT2222ADW1T1" H 9341 2355 50  0001 L CNN
F 2 "Package_TO_SOT_SMD:SOT-363_SC-70-6" H 9350 2500 50  0001 C CNN
F 3 "http://www.onsemi.com/pub_link/Collateral/MBT2222ADW1T1-D.PDF" H 9150 2400 50  0001 C CNN
	1    9150 2400
	0    1    1    0   
$EndComp
$Comp
L symbols:BSS138DWQ-7 Q13
U 1 1
P 7200 2800
F 0 "Q13" H 7000 2950 50  0000 L CNN
F 1 "BSS138DWQ-7" H 7355 2755 50  0001 L CNN
F 2 "custom-footprints:BSS138DWQ-7" H 7350 2950 50  0001 L CNN
F 3 "https://www.diodes.com/assets/Datasheets/BSS138DWQ.pdf" H 7950 2800 50  0001 L CNN
F 4 "MOSFET BSS Family" H 7350 2750 50  0001 L CNN "Description"
F 5 "1.1" H 7350 2650 50  0001 L CNN "Height"
F 6 "Diodes Inc." H 7350 2550 50  0001 L CNN "Manufacturer_Name"
F 7 "BSS138DWQ-7" H 7350 2450 50  0001 L CNN "Manufacturer_Part_Number"
F 8 "621-BSS138DWQ-7" H 7350 2350 50  0001 L CNN "Mouser Part Number"
F 9 "https://www.mouser.co.uk/ProductDetail/Diodes-Incorporated/BSS138DWQ-7?qs=nJRy1mI8RR9wz3YdMQOQIA%3D%3D" H 7350 2250 50  0001 L CNN "Mouser Price/Stock"
	1    7200 2800
	-1   0    0    -1  
$EndComp
$Comp
L symbols:BSS138DWQ-7 Q13
U 2 1
P 7600 3000
F 0 "Q13" H 7755 3046 50  0000 L CNN
F 1 "BSS138DWQ-7" H 7450 2800 50  0000 L CNN
F 2 "custom-footprints:BSS138DWQ-7" H 7750 3150 50  0001 L CNN
F 3 "https://www.diodes.com/assets/Datasheets/BSS138DWQ.pdf" H 8350 3000 50  0001 L CNN
F 4 "MOSFET BSS Family" H 7750 2950 50  0001 L CNN "Description"
F 5 "1.1" H 7750 2850 50  0001 L CNN "Height"
F 6 "Diodes Inc." H 7750 2750 50  0001 L CNN "Manufacturer_Name"
F 7 "BSS138DWQ-7" H 7750 2650 50  0001 L CNN "Manufacturer_Part_Number"
F 8 "621-BSS138DWQ-7" H 7750 2550 50  0001 L CNN "Mouser Part Number"
F 9 "https://www.mouser.co.uk/ProductDetail/Diodes-Incorporated/BSS138DWQ-7?qs=nJRy1mI8RR9wz3YdMQOQIA%3D%3D" H 7750 2450 50  0001 L CNN "Mouser Price/Stock"
	2    7600 3000
	-1   0    0    -1  
$EndComp
$Comp
L symbols:BSS138DWQ-7 Q15
U 2 1
P 8500 2800
F 0 "Q15" H 8300 2950 50  0000 L CNN
F 1 "BSS138DWQ-7" H 8350 2600 50  0000 L CNN
F 2 "custom-footprints:BSS138DWQ-7" H 8650 2950 50  0001 L CNN
F 3 "https://www.diodes.com/assets/Datasheets/BSS138DWQ.pdf" H 9250 2800 50  0001 L CNN
F 4 "MOSFET BSS Family" H 8650 2750 50  0001 L CNN "Description"
F 5 "1.1" H 8650 2650 50  0001 L CNN "Height"
F 6 "Diodes Inc." H 8650 2550 50  0001 L CNN "Manufacturer_Name"
F 7 "BSS138DWQ-7" H 8650 2450 50  0001 L CNN "Manufacturer_Part_Number"
F 8 "621-BSS138DWQ-7" H 8650 2350 50  0001 L CNN "Mouser Part Number"
F 9 "https://www.mouser.co.uk/ProductDetail/Diodes-Incorporated/BSS138DWQ-7?qs=nJRy1mI8RR9wz3YdMQOQIA%3D%3D" H 8650 2250 50  0001 L CNN "Mouser Price/Stock"
	2    8500 2800
	-1   0    0    -1  
$EndComp
$Comp
L symbols:BSS138DWQ-7 Q15
U 1 1
P 8900 3000
F 0 "Q15" H 8650 3150 50  0000 L CNN
F 1 "BSS138DWQ-7" H 9055 2955 50  0001 L CNN
F 2 "custom-footprints:BSS138DWQ-7" H 9050 3150 50  0001 L CNN
F 3 "https://www.diodes.com/assets/Datasheets/BSS138DWQ.pdf" H 9650 3000 50  0001 L CNN
F 4 "MOSFET BSS Family" H 9050 2950 50  0001 L CNN "Description"
F 5 "1.1" H 9050 2850 50  0001 L CNN "Height"
F 6 "Diodes Inc." H 9050 2750 50  0001 L CNN "Manufacturer_Name"
F 7 "BSS138DWQ-7" H 9050 2650 50  0001 L CNN "Manufacturer_Part_Number"
F 8 "621-BSS138DWQ-7" H 9050 2550 50  0001 L CNN "Mouser Part Number"
F 9 "https://www.mouser.co.uk/ProductDetail/Diodes-Incorporated/BSS138DWQ-7?qs=nJRy1mI8RR9wz3YdMQOQIA%3D%3D" H 9050 2450 50  0001 L CNN "Mouser Price/Stock"
	1    8900 3000
	-1   0    0    -1  
$EndComp
$Comp
L symbols:HHM17139B2 U4
U 1 1
P 8850 5450
F 0 "U4" H 8850 5775 50  0000 C CNN
F 1 "‎HHM1776B3‎" H 8850 5684 50  0000 C CNN
F 2 "custom-footprints:balun0603" H 8850 5150 50  0001 C CNN
F 3 "https://www.mouser.com/datasheet/2/400/tdk_11072016_HHM17139B2-1207097.pdf" H 8500 5350 50  0001 C CNN
	1    8850 5450
	1    0    0    -1  
$EndComp
$Comp
L symbols:XF3M(1)-0815-1B J1
U 1 1
P 4850 1950
F 0 "J1" H 5028 1971 50  0000 L CNN
F 1 "XF3M(1)-0815-1B" H 5028 1880 50  0000 L CNN
F 2 "custom-footprints:XF3M108151B" H 5300 1800 50  0001 L CNN
F 3 "https://omronfs.omron.com/en_US/ecb/products/pdf/en-xf3m.pdf" H 5300 1700 50  0001 L CNN
F 4 "FFC & FPC Connectors 6 Pins 1.0mm Pitch" H 5300 1600 50  0001 L CNN "Description"
F 5 "2" H 5300 1500 50  0001 L CNN "Height"
F 6 "Omron Electronics" H 5300 1400 50  0001 L CNN "Manufacturer_Name"
F 7 "XF3M(1)-0615-1B" H 5300 1300 50  0001 L CNN "Manufacturer_Part_Number"
F 8 "653-XF3M(1)-0615-1B" H 5700 1450 50  0001 L CNN "Mouser Part Number"
F 9 "https://www.mouser.com/Search/Refine.aspx?Keyword=653-XF3M%281%29-0615-1B" H 5700 1350 50  0001 L CNN "Mouser Price/Stock"
	1    4850 1950
	-1   0    0    -1  
$EndComp
$Comp
L symbols:TSL2561 U2
U 1 1
P 5200 3650
F 0 "U2" H 5850 3915 50  0000 C CNN
F 1 "TSL2561" H 5850 3824 50  0000 C CNN
F 2 "custom-footprints:TSL2561" H 6350 3750 50  0001 L CNN
F 3 "https://ams.com/documents/20143/36005/TSL2561_DS000110_3-00.pdf/18a41097-2035-4333-c70e-bfa544c0a98b" H 6350 3650 50  0001 L CNN
F 4 "Light-to-Digital Converter" H 6350 3550 50  0001 L CNN "Description"
F 5 "1.55" H 6350 3450 50  0001 L CNN "Height"
F 6 "ams" H 6350 3350 50  0001 L CNN "Manufacturer_Name"
F 7 "TSL2561" H 6350 3250 50  0001 L CNN "Manufacturer_Part_Number"
F 8 "N/A" H 6350 3150 50  0001 L CNN "Mouser Part Number"
F 9 "https://www.mouser.com/Search/Refine.aspx?Keyword=N%2FA" H 6350 3050 50  0001 L CNN "Mouser Price/Stock"
	1    5200 3650
	-1   0    0    -1  
$EndComp
$Comp
L symbols:DRV8830DGQR U1
U 1 1
P 3600 5450
F 0 "U1" H 3600 5915 50  0000 C CNN
F 1 "DRV8830DGQR" H 3600 5824 50  0000 C CNN
F 2 "custom-footprints:DRV8830DGQR" H 4850 5550 50  0001 L CNN
F 3 "http://www.ti.com/lit/ds/symlink/drv8830.pdf" H 4850 5450 50  0001 L CNN
F 4 "DRV8830DGQR, Motor Driver, 1A Low Voltage Motor Driver, 2.75 to 6.8V, 10-Pin MSOP PowerPAD" H 4850 5350 50  0001 L CNN "Description"
F 5 "1.1" H 4850 5250 50  0001 L CNN "Height"
F 6 "Texas Instruments" H 4850 5150 50  0001 L CNN "Manufacturer_Name"
F 7 "DRV8830DGQR" H 4850 5050 50  0001 L CNN "Manufacturer_Part_Number"
F 8 "595-DRV8830DGQR" H 4850 4950 50  0001 L CNN "Mouser Part Number"
F 9 "https://www.mouser.com/Search/Refine.aspx?Keyword=595-DRV8830DGQR" H 4850 4850 50  0001 L CNN "Mouser Price/Stock"
F 10 "7300559P" H 4850 4750 50  0001 L CNN "RS Part Number"
F 11 "http://uk.rs-online.com/web/p/products/7300559P" H 4850 4650 50  0001 L CNN "RS Price/Stock"
	1    3600 5450
	-1   0    0    -1  
$EndComp
$EndSCHEMATC
